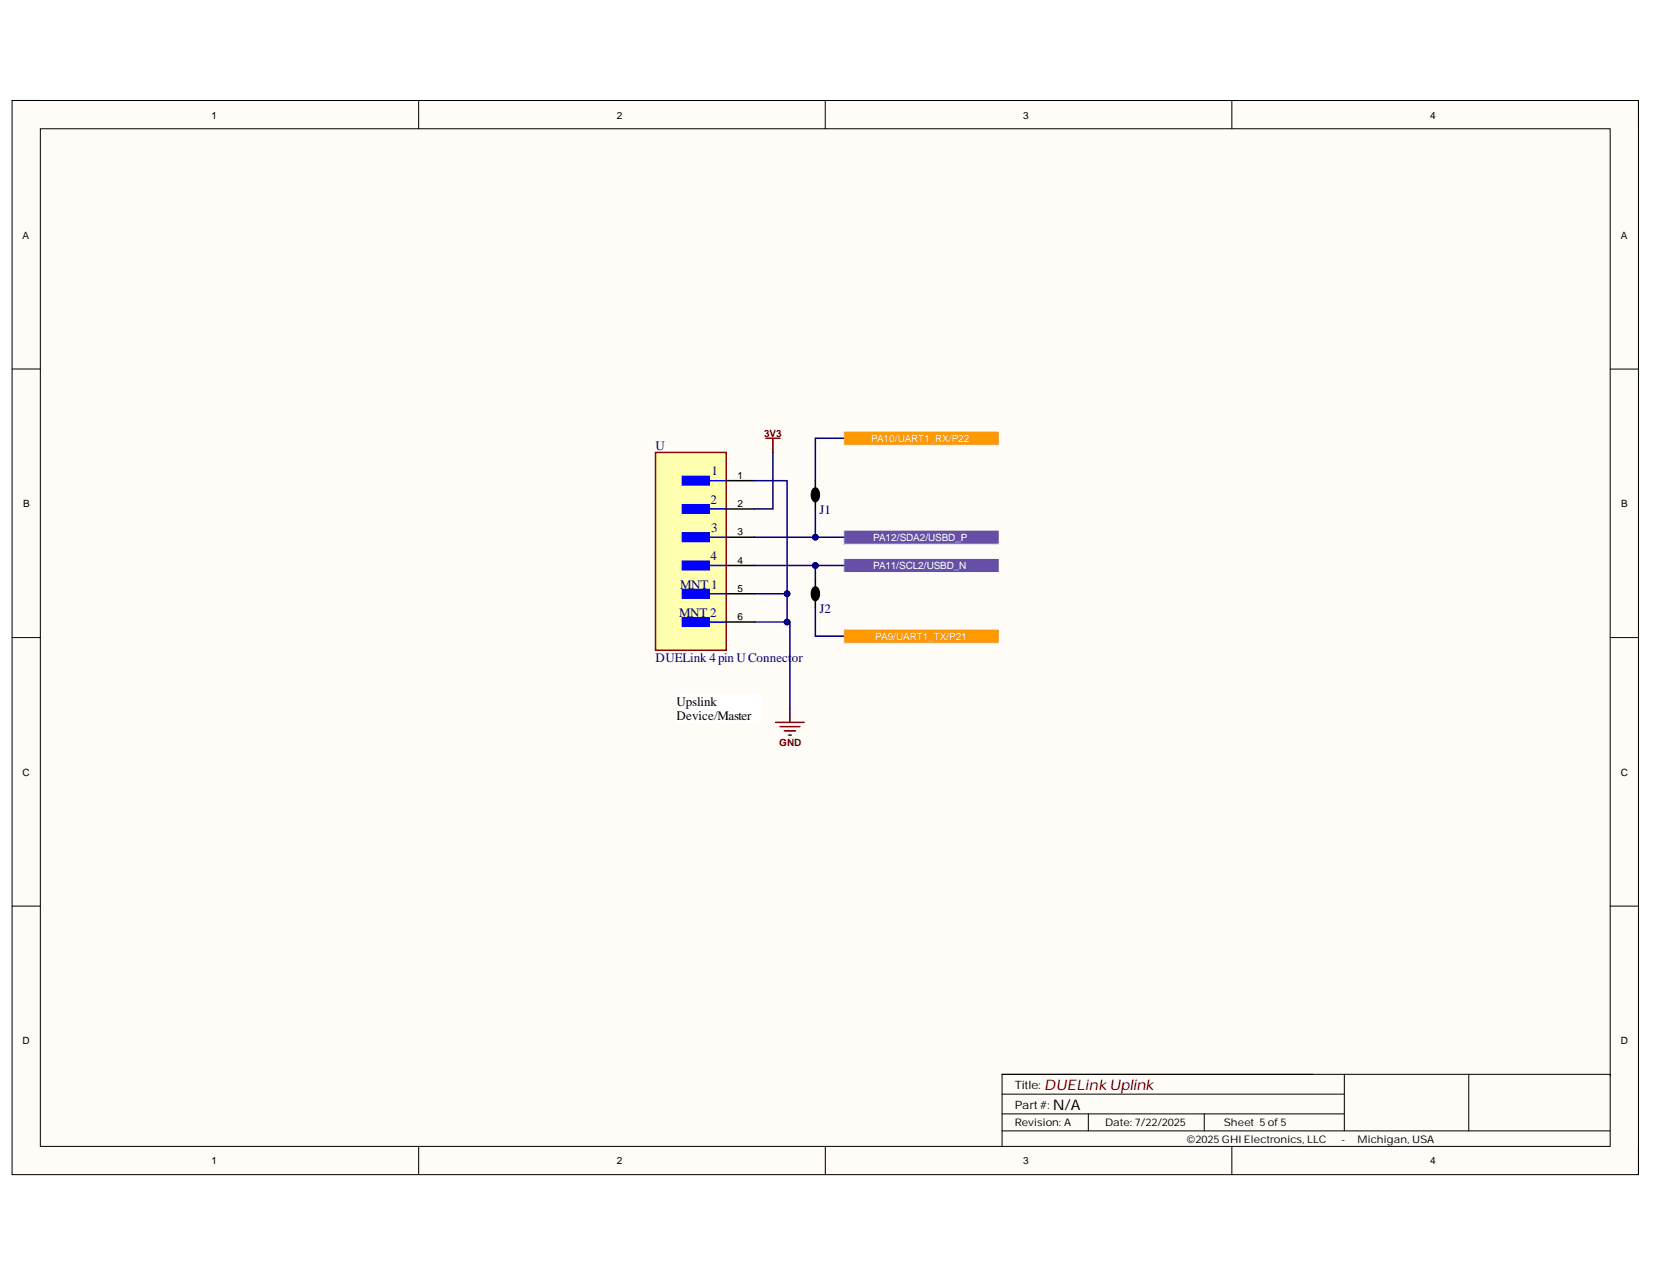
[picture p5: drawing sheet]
<svg xmlns="http://www.w3.org/2000/svg" width="279mm" height="216mm" viewBox="0 0 279 216" stroke-linecap="round" stroke-linejoin="round" font-family="sans-serif">
<path d="M2 17h274.9v181.6h-274.9z" fill-rule="evenodd" fill="#fffcf8"/>
<path d="M2 17h274.9v181.6h-274.9z" fill="none" stroke="#000" stroke-width=".17"/>
<path d="M6.8 21.8h265.4v172h-265.4z" fill-rule="evenodd" fill="#fffcf8"/>
<g fill="none" stroke="#000" stroke-width=".17">
<path d="M2 17h4.8M70.8 17v4.8M139.5 17v4.8M208.2 17v4.8M272.2 17h4.7v4.8M6.8 21.8h265.4v172h-265.4zM2 62.4h4.8M272.2 62.4h4.7M2 107.8h4.8M272.2 107.8h4.7M2 153.2h4.8M272.2 153.2h4.7"/>
<path d="M70.8 193.8v4.8M139.5 193.8v4.8M169.4 188.3h57.8M169.4 191.2h102.8M169.4 185h57.8M184 188.3v2.9M203.6 188.3v2.9M208.2 193.8v4.8M227.2 181.6v9.6M248.3 181.6v9.6M272.2 181.9v-.3h-102.8v12.2M276.9 193.8v4.8"/>
</g>
<path d="M114.4 117.4h14.3v4.7h-14.3z" fill-rule="evenodd" fill="#fff"/>
<path d="M114.4 117.4h14.3v4.7h-14.3z" fill="none" stroke="#fff" stroke-width=".17"/>
<path d="M129.4 74.1h2.4M130.6 74.1v2.4M133.5 119.7v2.4M131.1 122.1h4.8M131.8 122.8h3.4M132.6 123.6h1.9M133.3 124.3h.5" fill="none" stroke="#800000" stroke-width=".25"/>
<path d="M142.6 106.4h26.3v2.4h-26.3z" fill-rule="evenodd" fill="#f90"/>
<path d="M142.6 106.4h26.3v2.4h-26.3z" fill="none" stroke="#fff" stroke-width=".17"/>
<path d="M142.6 72.9h26.3v2.4h-26.3z" fill-rule="evenodd" fill="#f90"/>
<path d="M142.6 72.9h26.3v2.4h-26.3z" fill="none" stroke="#fff" stroke-width=".17"/>
<path d="M142.6 94.4h26.3v2.4h-26.3z" fill-rule="evenodd" fill="#674ea7"/>
<path d="M142.6 94.4h26.3v2.4h-26.3z" fill="none" stroke="#fff" stroke-width=".17"/>
<path d="M142.6 89.6h26.3v2.4h-26.3z" fill-rule="evenodd" fill="#674ea7"/>
<path d="M142.6 89.6h26.3v2.4h-26.3z" fill="none" stroke="#fff" stroke-width=".17"/>
<path d="M137.8 81.3v4.8M137.8 98v4.8" fill="none" stroke="#000" stroke-width=".25"/>
<path d="M137.5 82.6l.3-.1a1.35 1.35 0 0 1 0 2.4 1.4 1.4 0 0 1-.3-2.3zM137.5 99.3l.3-.1a1.35 1.35 0 0 1 0 2.4 1.4 1.4 0 0 1-.3-2.3z" fill="#000"/>
<path d="M137.5 82.6l.3-.1a1.35 1.35 0 0 1 0 2.4 1.4 1.4 0 0 1-.3-2.3zM137.5 99.3l.3-.1a1.35 1.35 0 0 1 0 2.4 1.4 1.4 0 0 1-.3-2.3z" fill="none" stroke="#000" stroke-width=".17"/>
<path d="M110.8 76.5h12v33.4h-12z" fill-rule="evenodd" fill="#ffffb0"/>
<path d="M110.8 76.5h12v33.4h-12z" fill="none" stroke="#800000" stroke-width=".25"/>
<path d="M115.3 80.5h4.6v1.5h-4.6z" fill-rule="evenodd" fill="#00f"/>
<path d="M115.3 80.5h4.6v1.5h-4.6zM117.5 81.3h5.3" fill="none" stroke="#00f" stroke-width=".25"/>
<path d="M115.3 85.3h4.6v1.5h-4.6z" fill-rule="evenodd" fill="#00f"/>
<path d="M115.3 85.3h4.6v1.5h-4.6zM117.5 86.1h5.3" fill="none" stroke="#00f" stroke-width=".25"/>
<path d="M115.3 90.1h4.6v1.4h-4.6z" fill-rule="evenodd" fill="#00f"/>
<path d="M115.3 90.1h4.6v1.4h-4.6zM117.5 90.8h5.3" fill="none" stroke="#00f" stroke-width=".25"/>
<path d="M115.3 94.9h4.6v1.4h-4.6z" fill-rule="evenodd" fill="#00f"/>
<path d="M115.3 94.9h4.6v1.4h-4.6zM117.5 95.6h5.3" fill="none" stroke="#00f" stroke-width=".25"/>
<path d="M115.3 99.7h4.6v1.4h-4.6z" fill-rule="evenodd" fill="#00f"/>
<path d="M115.3 99.7h4.6v1.4h-4.6zM117.5 100.4h5.3" fill="none" stroke="#00f" stroke-width=".25"/>
<path d="M115.3 104.4h4.6v1.5h-4.6z" fill-rule="evenodd" fill="#00f"/>
<path d="M115.3 104.4h4.6v1.5h-4.6zM117.5 105.2h5.3" fill="none" stroke="#00f" stroke-width=".25"/>
<path d="M122.8 81.3h4.7M122.8 86.1h4.7M122.8 90.8h4.7M122.8 95.6h4.7M122.8 100.4h4.7M122.8 105.2h4.7" fill="none" stroke="#000" stroke-width=".25"/>
<path d="M142.6 74.1h-4.8v7.2M137.8 86.1v4.7" fill="none" stroke="#000080" stroke-width=".25"/>
<circle cx="137.8" cy="90.8" r=".48" fill="#000080"/>
<circle cx="137.8" cy="90.8" r=".48" fill="none" stroke="#000080" stroke-width=".17"/>
<path d="M137.8 95.6v2.4M137.8 102.8v4.8h4.8" fill="none" stroke="#000080" stroke-width=".25"/>
<circle cx="137.8" cy="95.6" r=".48" fill="#000080"/>
<circle cx="137.8" cy="95.6" r=".48" fill="none" stroke="#000080" stroke-width=".17"/>
<path d="M127.5 105.2h5.5" fill="none" stroke="#000080" stroke-width=".25"/>
<circle cx="133" cy="105.2" r=".48" fill="#000080"/>
<circle cx="133" cy="105.2" r=".48" fill="none" stroke="#000080" stroke-width=".17"/>
<path d="M127.5 100.4h5.5" fill="none" stroke="#000080" stroke-width=".25"/>
<circle cx="133" cy="100.4" r=".48" fill="#000080"/>
<circle cx="133" cy="100.4" r=".48" fill="none" stroke="#000080" stroke-width=".17"/>
<path d="M127.5 95.6h15.1" fill="none" stroke="#000080" stroke-width=".25"/>
<circle cx="137.8" cy="95.6" r=".48" fill="#000080"/>
<circle cx="137.8" cy="95.6" r=".48" fill="none" stroke="#000080" stroke-width=".17"/>
<path d="M127.5 90.8h15.1" fill="none" stroke="#000080" stroke-width=".25"/>
<circle cx="137.8" cy="90.8" r=".48" fill="#000080"/>
<circle cx="137.8" cy="90.8" r=".48" fill="none" stroke="#000080" stroke-width=".17"/>
<path d="M130.6 76.5v9.6h-3.1M127.5 81.3h5.5v23.9h.5v14.5" fill="none" stroke="#000080" stroke-width=".25"/>
<circle cx="133" cy="100.4" r=".48" fill="#000080"/>
<circle cx="133" cy="100.4" r=".48" fill="none" stroke="#000080" stroke-width=".17"/>
<circle cx="133" cy="105.2" r=".48" fill="#000080"/>
<circle cx="133" cy="105.2" r=".48" fill="none" stroke="#000080" stroke-width=".17"/>
<text font-size="2.5" fill="#800000" x="176.5" y="184.3">DUELink Uplink</text>
<text font-size="2.5" x="177.9" y="187.7">N/A</text>
<g font-size="2.2" fill="#000080">
<text x="110.8" y="76.1">U</text>
<text x="120.3" y="80.3">1</text>
<text x="120.1" y="85.1">2</text>
<text x="120.2" y="90">3</text>
<text x="138.5" y="86.8">J1</text>
<text x="120.1" y="94.7">4</text>
<text x="114.9" y="99.5">MNT 1</text>
<text x="114.8" y="104.2">MNT 2</text>
<text x="138.5" y="103.6">J2</text>
<text x="110.8" y="111.9">DUELink 4pin UConnector</text>
</g>
<g font-size="2.2">
<text x="114.3" y="119.3">Upslink</text>
<text x="114.3" y="121.7">Device/Master</text>
</g>
<g font-size="1.9">
<text x="171.5" y="184.1">Title:</text>
<text x="171.5" y="187.4">Part#:</text>
</g>
<g font-size="1.8">
<text x="171.5" y="190.4">Revision: A</text>
<text x="186.8" y="190.4">Date: 7/22/2025</text>
<text x="206.9" y="190.4">Sheet 5of5</text>
<text x="200.6" y="193.2">©2025GHI Electronics, LLC</text>
<text x="226.8" y="193.2">-</text>
<text x="229.5" y="193.2">Michigan, USA</text>
</g>
<g font-size="1.7">
<text x="35.8" y="20">1</text>
<text x="104.3" y="20">2</text>
<text x="173" y="20">3</text>
<text x="241.7" y="20">4</text>
<text x="3.8" y="40.3">A</text>
<text x="273.9" y="40.3">A</text>
<text x="124.7" y="80.9">1</text>
<text x="3.9" y="85.7">B</text>
<text x="124.7" y="85.7">2</text>
<text x="274" y="85.7">B</text>
<text x="124.7" y="90.5">3</text>
<text x="124.7" y="95.3">4</text>
<text x="124.7" y="100">5</text>
<text x="124.7" y="104.8">6</text>
<text x="3.8" y="131.1">C</text>
<text x="273.9" y="131.1">C</text>
<text x="3.8" y="176.5">D</text>
<text x="273.9" y="176.5">D</text>
<text x="35.8" y="196.8">1</text>
<text x="104.3" y="196.8">2</text>
<text x="173" y="196.8">3</text>
<text x="241.7" y="196.8">4</text>
</g>
<g font-size="1.7" fill="#800000">
<text x="129.1" y="73.8">3V3</text>
<text x="131.7" y="126.1">GND</text>
</g>
<g font-size="1.7" fill="#fff">
<text x="147.2" y="74.7">PA10/UART1_RX/P22</text>
<text x="147.6" y="91.5">PA12/SDA2/USBD_P</text>
<text x="147.6" y="96.2">PA11/SCL2/USBD_N</text>
<text x="147.9" y="108.2">PA9/UART1_TX/P21</text>
</g>
</svg>
